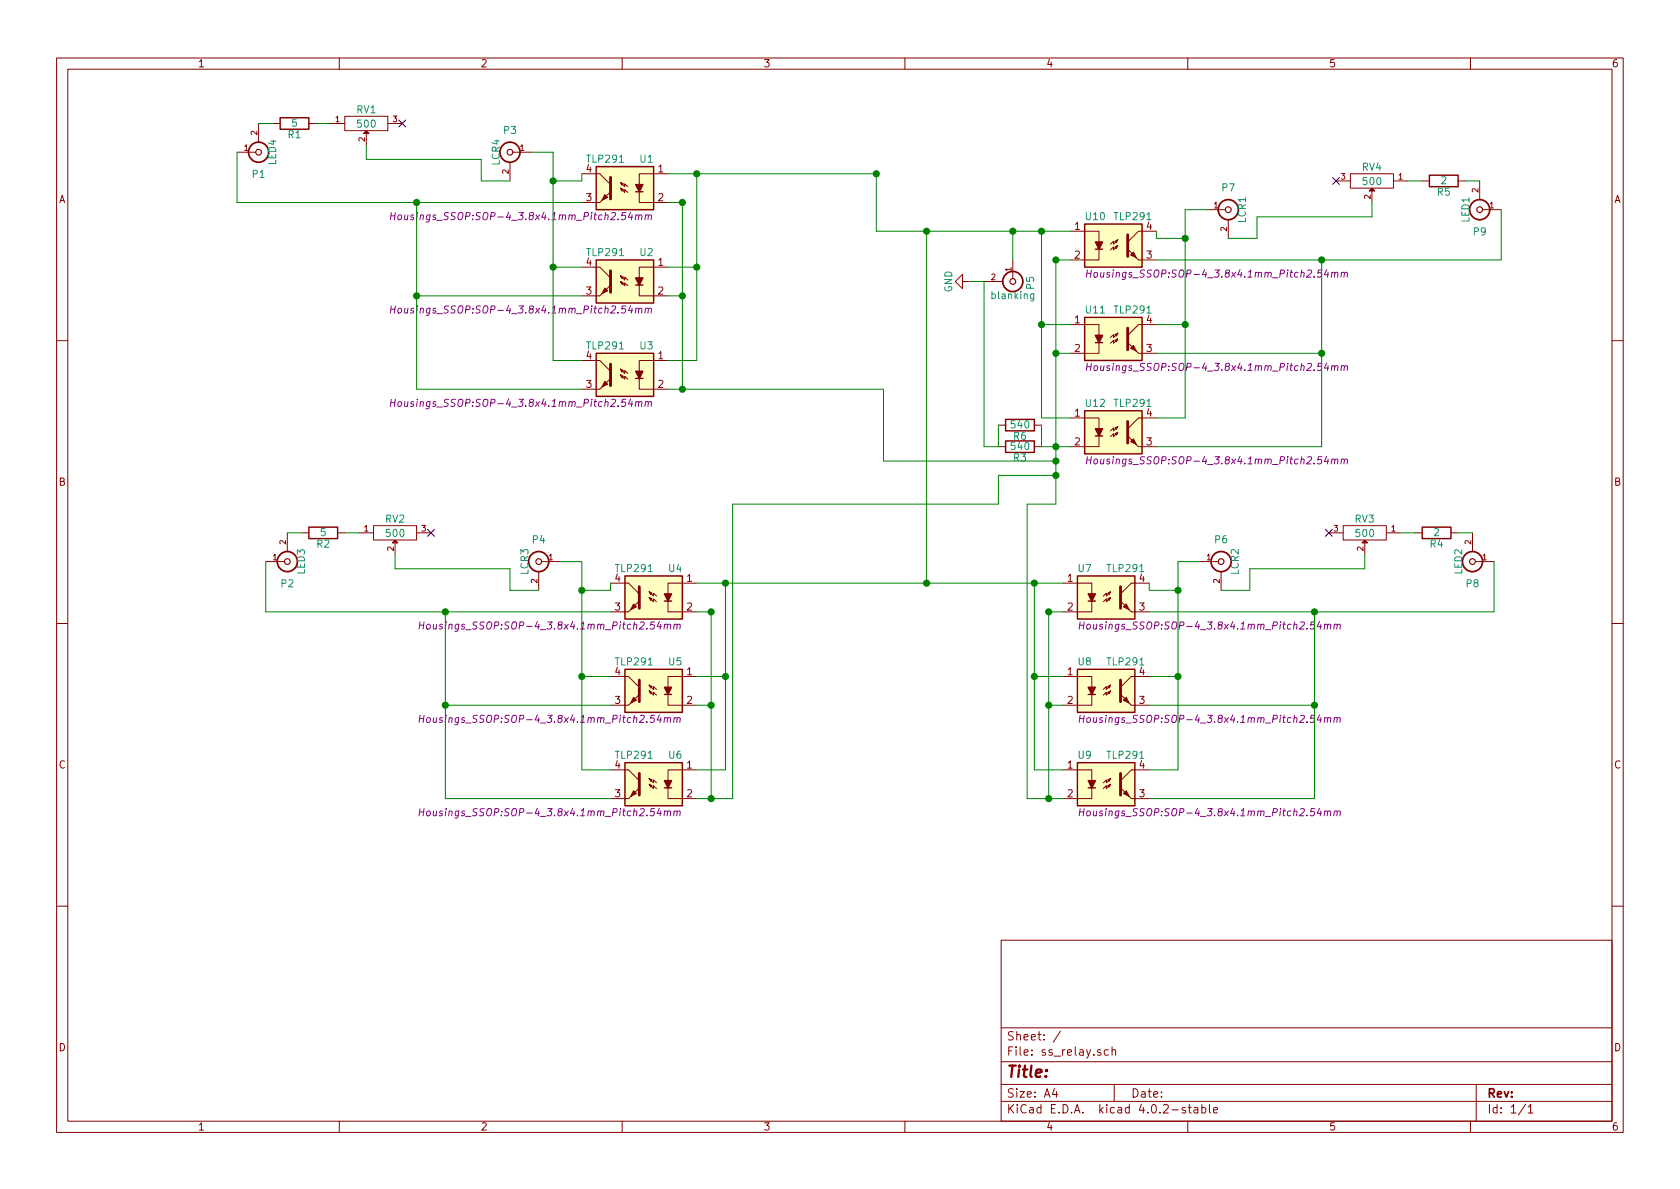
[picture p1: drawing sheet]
EESchema Schematic File Version 4
LIBS:ss_relay-cache
EELAYER 26 0
EELAYER END
$Descr A4 11693 8268
encoding utf-8
Sheet 1 1
Title ""
Date ""
Rev ""
Comp ""
Comment1 ""
Comment2 ""
Comment3 ""
Comment4 ""
$EndDescr
$Comp
L ss_relay-rescue:R R3
U 1 1
P 7100 3100
F 0 "R3" V 7180 3100 50  0000 C CNN
F 1 "540" V 7100 3100 50  0000 C CNN
F 2 "Resistors_ThroughHole:R_Axial_DIN0309_L9.0mm_D3.2mm_P15.24mm_Horizontal" V 7030 3100 50  0001 C CNN
F 3 "" H 7100 3100 50  0000 C CNN
	1    7100 3100
	0    1    1    0   
$EndComp
$Comp
L ss_relay-rescue:TLP291 U10
U 1 1
P 7750 1700
F 0 "U10" H 7550 1900 50  0000 L CNN
F 1 "TLP291" H 7750 1900 50  0000 L CNN
F 2 "Housings_SSOP:SOP-4_3.8x4.1mm_Pitch2.54mm" H 7550 1500 50  0000 L CIN
F 3 "" H 7750 1700 50  0000 L CNN
	1    7750 1700
	1    0    0    -1  
$EndComp
$Comp
L ss_relay-rescue:TLP291 U11
U 1 1
P 7750 2350
F 0 "U11" H 7550 2550 50  0000 L CNN
F 1 "TLP291" H 7750 2550 50  0000 L CNN
F 2 "Housings_SSOP:SOP-4_3.8x4.1mm_Pitch2.54mm" H 7550 2150 50  0000 L CIN
F 3 "" H 7750 2350 50  0000 L CNN
	1    7750 2350
	1    0    0    -1  
$EndComp
$Comp
L ss_relay-rescue:TLP291 U12
U 1 1
P 7750 3000
F 0 "U12" H 7550 3200 50  0000 L CNN
F 1 "TLP291" H 7750 3200 50  0000 L CNN
F 2 "Housings_SSOP:SOP-4_3.8x4.1mm_Pitch2.54mm" H 7550 2800 50  0000 L CIN
F 3 "" H 7750 3000 50  0000 L CNN
	1    7750 3000
	1    0    0    -1  
$EndComp
$Comp
L ss_relay-rescue:BNC P5
U 1 1
P 7050 1950
F 0 "P5" H 7060 2070 50  0000 C CNN
F 1 "blanking" V 7150 1950 50  0000 C CNN
F 2 "Sockets_BNC:BNC_Socket_TYCO-AMP_LargePads" H 7050 1950 50  0001 C CNN
F 3 "" H 7050 1950 50  0000 C CNN
	1    7050 1950
	0    1    1    0   
$EndComp
$Comp
L power:GND #PWR01
U 1 1
P 6750 1950
F 0 "#PWR01" H 6750 1700 50  0001 C CNN
F 1 "GND" H 6750 1800 50  0000 C CNN
F 2 "" H 6750 1950 50  0000 C CNN
F 3 "" H 6750 1950 50  0000 C CNN
	1    6750 1950
	0    1    1    0   
$EndComp
$Comp
L ss_relay-rescue:BNC P9
U 1 1
P 10300 1450
F 0 "P9" H 10300 1600 50  0000 C CNN
F 1 "LED1" V 10400 1450 50  0000 C CNN
F 2 "Sockets_BNC:BNC_Socket_TYCO-AMP_LargePads" H 10300 1450 50  0001 C CNN
F 3 "" H 10300 1450 50  0000 C CNN
	1    10300 1450
	-1   0    0    1   
$EndComp
$Comp
L ss_relay-rescue:R R5
U 1 1
P 10050 1250
F 0 "R5" V 10130 1250 50  0000 C CNN
F 1 "2" V 10050 1250 50  0000 C CNN
F 2 "Resistors_ThroughHole:R_Axial_Power_L50.0mm_W9.0mm_P60.96mm" V 9980 1250 50  0001 C CNN
F 3 "" H 10050 1250 50  0000 C CNN
	1    10050 1250
	0    1    1    0   
$EndComp
$Comp
L ss_relay-rescue:POT RV4
U 1 1
P 9550 1250
F 0 "RV4" H 9550 1150 50  0000 C CNN
F 1 "500" H 9550 1250 50  0000 C CNN
F 2 "Potentiometers:Potentiometer_Alps_RK163_Single_Vertical" H 9550 1250 50  0001 C CNN
F 3 "" H 9550 1250 50  0000 C CNN
	1    9550 1250
	-1   0    0    1   
$EndComp
$Comp
L ss_relay-rescue:BNC P7
U 1 1
P 8550 1450
F 0 "P7" H 8550 1600 50  0000 C CNN
F 1 "LCR1" V 8650 1450 50  0000 C CNN
F 2 "Sockets_BNC:BNC_Socket_TYCO-AMP_LargePads" H 8550 1450 50  0001 C CNN
F 3 "" H 8550 1450 50  0000 C CNN
	1    8550 1450
	1    0    0    -1  
$EndComp
NoConn ~ 9300 1250
$Comp
L ss_relay-rescue:TLP291 U7
U 1 1
P 7700 4150
F 0 "U7" H 7500 4350 50  0000 L CNN
F 1 "TLP291" H 7700 4350 50  0000 L CNN
F 2 "Housings_SSOP:SOP-4_3.8x4.1mm_Pitch2.54mm" H 7500 3950 50  0000 L CIN
F 3 "" H 7700 4150 50  0000 L CNN
	1    7700 4150
	1    0    0    -1  
$EndComp
$Comp
L ss_relay-rescue:TLP291 U8
U 1 1
P 7700 4800
F 0 "U8" H 7500 5000 50  0000 L CNN
F 1 "TLP291" H 7700 5000 50  0000 L CNN
F 2 "Housings_SSOP:SOP-4_3.8x4.1mm_Pitch2.54mm" H 7500 4600 50  0000 L CIN
F 3 "" H 7700 4800 50  0000 L CNN
	1    7700 4800
	1    0    0    -1  
$EndComp
$Comp
L ss_relay-rescue:TLP291 U9
U 1 1
P 7700 5450
F 0 "U9" H 7500 5650 50  0000 L CNN
F 1 "TLP291" H 7700 5650 50  0000 L CNN
F 2 "Housings_SSOP:SOP-4_3.8x4.1mm_Pitch2.54mm" H 7500 5250 50  0000 L CIN
F 3 "" H 7700 5450 50  0000 L CNN
	1    7700 5450
	1    0    0    -1  
$EndComp
$Comp
L ss_relay-rescue:BNC P8
U 1 1
P 10250 3900
F 0 "P8" H 10250 4050 50  0000 C CNN
F 1 "LED2" V 10350 3900 50  0000 C CNN
F 2 "Sockets_BNC:BNC_Socket_TYCO-AMP_LargePads" H 10250 3900 50  0001 C CNN
F 3 "" H 10250 3900 50  0000 C CNN
	1    10250 3900
	-1   0    0    1   
$EndComp
$Comp
L ss_relay-rescue:R R4
U 1 1
P 10000 3700
F 0 "R4" V 10080 3700 50  0000 C CNN
F 1 "2" V 10000 3700 50  0000 C CNN
F 2 "Resistors_ThroughHole:R_Axial_Power_L50.0mm_W9.0mm_P60.96mm" V 9930 3700 50  0001 C CNN
F 3 "" H 10000 3700 50  0000 C CNN
	1    10000 3700
	0    1    1    0   
$EndComp
$Comp
L ss_relay-rescue:POT RV3
U 1 1
P 9500 3700
F 0 "RV3" H 9500 3600 50  0000 C CNN
F 1 "500" H 9500 3700 50  0000 C CNN
F 2 "Potentiometers:Potentiometer_Alps_RK163_Single_Vertical" H 9500 3700 50  0001 C CNN
F 3 "" H 9500 3700 50  0000 C CNN
	1    9500 3700
	-1   0    0    1   
$EndComp
$Comp
L ss_relay-rescue:BNC P6
U 1 1
P 8500 3900
F 0 "P6" H 8500 4050 50  0000 C CNN
F 1 "LCR2" V 8600 3900 50  0000 C CNN
F 2 "Sockets_BNC:BNC_Socket_TYCO-AMP_LargePads" H 8500 3900 50  0001 C CNN
F 3 "" H 8500 3900 50  0000 C CNN
	1    8500 3900
	1    0    0    -1  
$EndComp
NoConn ~ 9250 3700
$Comp
L ss_relay-rescue:TLP291 U4
U 1 1
P 4550 4150
F 0 "U4" H 4350 4350 50  0000 L CNN
F 1 "TLP291" H 4550 4350 50  0000 L CNN
F 2 "Housings_SSOP:SOP-4_3.8x4.1mm_Pitch2.54mm" H 4350 3950 50  0000 L CIN
F 3 "" H 4550 4150 50  0000 L CNN
	1    4550 4150
	-1   0    0    -1  
$EndComp
$Comp
L ss_relay-rescue:TLP291 U5
U 1 1
P 4550 4800
F 0 "U5" H 4350 5000 50  0000 L CNN
F 1 "TLP291" H 4550 5000 50  0000 L CNN
F 2 "Housings_SSOP:SOP-4_3.8x4.1mm_Pitch2.54mm" H 4350 4600 50  0000 L CIN
F 3 "" H 4550 4800 50  0000 L CNN
	1    4550 4800
	-1   0    0    -1  
$EndComp
$Comp
L ss_relay-rescue:TLP291 U6
U 1 1
P 4550 5450
F 0 "U6" H 4350 5650 50  0000 L CNN
F 1 "TLP291" H 4550 5650 50  0000 L CNN
F 2 "Housings_SSOP:SOP-4_3.8x4.1mm_Pitch2.54mm" H 4350 5250 50  0000 L CIN
F 3 "" H 4550 5450 50  0000 L CNN
	1    4550 5450
	-1   0    0    -1  
$EndComp
$Comp
L ss_relay-rescue:BNC P2
U 1 1
P 2000 3900
F 0 "P2" H 2000 4050 50  0000 C CNN
F 1 "LED3" V 2100 3900 50  0000 C CNN
F 2 "Sockets_BNC:BNC_Socket_TYCO-AMP_LargePads" H 2000 3900 50  0001 C CNN
F 3 "" H 2000 3900 50  0000 C CNN
	1    2000 3900
	1    0    0    1   
$EndComp
$Comp
L ss_relay-rescue:R R2
U 1 1
P 2250 3700
F 0 "R2" V 2330 3700 50  0000 C CNN
F 1 "5" V 2250 3700 50  0000 C CNN
F 2 "Resistors_ThroughHole:R_Axial_Power_L50.0mm_W9.0mm_P60.96mm" V 2180 3700 50  0001 C CNN
F 3 "" H 2250 3700 50  0000 C CNN
	1    2250 3700
	0    -1   1    0   
$EndComp
$Comp
L ss_relay-rescue:POT RV2
U 1 1
P 2750 3700
F 0 "RV2" H 2750 3600 50  0000 C CNN
F 1 "500" H 2750 3700 50  0000 C CNN
F 2 "Potentiometers:Potentiometer_Alps_RK163_Single_Vertical" H 2750 3700 50  0001 C CNN
F 3 "" H 2750 3700 50  0000 C CNN
	1    2750 3700
	1    0    0    1   
$EndComp
$Comp
L ss_relay-rescue:BNC P4
U 1 1
P 3750 3900
F 0 "P4" H 3750 4050 50  0000 C CNN
F 1 "LCR3" V 3850 3900 50  0000 C CNN
F 2 "Sockets_BNC:BNC_Socket_TYCO-AMP_LargePads" H 3750 3900 50  0001 C CNN
F 3 "" H 3750 3900 50  0000 C CNN
	1    3750 3900
	-1   0    0    -1  
$EndComp
NoConn ~ 3000 3700
$Comp
L ss_relay-rescue:TLP291 U1
U 1 1
P 4350 1300
F 0 "U1" H 4150 1500 50  0000 L CNN
F 1 "TLP291" H 4350 1500 50  0000 L CNN
F 2 "Housings_SSOP:SOP-4_3.8x4.1mm_Pitch2.54mm" H 4150 1100 50  0000 L CIN
F 3 "" H 4350 1300 50  0000 L CNN
	1    4350 1300
	-1   0    0    -1  
$EndComp
$Comp
L ss_relay-rescue:TLP291 U2
U 1 1
P 4350 1950
F 0 "U2" H 4150 2150 50  0000 L CNN
F 1 "TLP291" H 4350 2150 50  0000 L CNN
F 2 "Housings_SSOP:SOP-4_3.8x4.1mm_Pitch2.54mm" H 4150 1750 50  0000 L CIN
F 3 "" H 4350 1950 50  0000 L CNN
	1    4350 1950
	-1   0    0    -1  
$EndComp
$Comp
L ss_relay-rescue:TLP291 U3
U 1 1
P 4350 2600
F 0 "U3" H 4150 2800 50  0000 L CNN
F 1 "TLP291" H 4350 2800 50  0000 L CNN
F 2 "Housings_SSOP:SOP-4_3.8x4.1mm_Pitch2.54mm" H 4150 2400 50  0000 L CIN
F 3 "" H 4350 2600 50  0000 L CNN
	1    4350 2600
	-1   0    0    -1  
$EndComp
$Comp
L ss_relay-rescue:BNC P1
U 1 1
P 1800 1050
F 0 "P1" H 1800 1200 50  0000 C CNN
F 1 "LED4" V 1900 1050 50  0000 C CNN
F 2 "Sockets_BNC:BNC_Socket_TYCO-AMP_LargePads" H 1800 1050 50  0001 C CNN
F 3 "" H 1800 1050 50  0000 C CNN
	1    1800 1050
	1    0    0    1   
$EndComp
$Comp
L ss_relay-rescue:R R1
U 1 1
P 2050 850
F 0 "R1" V 2130 850 50  0000 C CNN
F 1 "5" V 2050 850 50  0000 C CNN
F 2 "Resistors_ThroughHole:R_Axial_Power_L50.0mm_W9.0mm_P60.96mm" V 1980 850 50  0001 C CNN
F 3 "" H 2050 850 50  0000 C CNN
	1    2050 850 
	0    -1   1    0   
$EndComp
$Comp
L ss_relay-rescue:POT RV1
U 1 1
P 2550 850
F 0 "RV1" H 2550 750 50  0000 C CNN
F 1 "500" H 2550 850 50  0000 C CNN
F 2 "Potentiometers:Potentiometer_Alps_RK163_Single_Vertical" H 2550 850 50  0001 C CNN
F 3 "" H 2550 850 50  0000 C CNN
	1    2550 850 
	1    0    0    1   
$EndComp
$Comp
L ss_relay-rescue:BNC P3
U 1 1
P 3550 1050
F 0 "P3" H 3550 1200 50  0000 C CNN
F 1 "LCR4" V 3650 1050 50  0000 C CNN
F 2 "Sockets_BNC:BNC_Socket_TYCO-AMP_LargePads" H 3550 1050 50  0001 C CNN
F 3 "" H 3550 1050 50  0000 C CNN
	1    3550 1050
	-1   0    0    -1  
$EndComp
NoConn ~ 2800 850 
$Comp
L ss_relay-rescue:R R6
U 1 1
P 7100 2950
F 0 "R6" V 7180 2950 50  0000 C CNN
F 1 "540" V 7100 2950 50  0000 C CNN
F 2 "Resistors_ThroughHole:R_Axial_DIN0309_L9.0mm_D3.2mm_P15.24mm_Horizontal" V 7030 2950 50  0001 C CNN
F 3 "" H 7100 2950 50  0000 C CNN
	1    7100 2950
	0    1    1    0   
$EndComp
Wire Wire Line
	9200 3100 8050 3100
Connection ~ 8250 2250
Wire Wire Line
	8250 2900 8050 2900
Connection ~ 8250 1650
Wire Wire Line
	8250 2250 8050 2250
Wire Wire Line
	8250 1450 8250 1650
Wire Wire Line
	9200 1800 9200 2450
Wire Wire Line
	8050 1800 9200 1800
Wire Wire Line
	8050 1650 8050 1600
Wire Wire Line
	7350 1800 7450 1800
Connection ~ 7250 1600
Connection ~ 7350 3100
Connection ~ 7350 2450
Wire Wire Line
	7350 2450 7450 2450
Wire Wire Line
	7350 1800 7350 2450
Connection ~ 7250 2250
Wire Wire Line
	7250 2250 7450 2250
Wire Wire Line
	7250 1600 7250 2250
Wire Wire Line
	7250 2900 7450 2900
Wire Wire Line
	7050 1600 7050 1800
Wire Wire Line
	6100 1600 6450 1600
Wire Wire Line
	7250 3100 7350 3100
Wire Wire Line
	6950 3100 6850 3100
Wire Wire Line
	6850 3100 6850 1950
Wire Wire Line
	6850 1950 6750 1950
Wire Wire Line
	8050 1650 8250 1650
Wire Wire Line
	8250 1450 8400 1450
Wire Wire Line
	8750 1500 8750 1650
Wire Wire Line
	8750 1650 8550 1650
Wire Wire Line
	9550 1500 9550 1400
Wire Wire Line
	9800 1250 9900 1250
Wire Wire Line
	8750 1500 9550 1500
Wire Wire Line
	10200 1250 10300 1250
Wire Wire Line
	10450 1800 10450 1450
Connection ~ 9200 1800
Wire Wire Line
	9200 2450 8050 2450
Connection ~ 9200 2450
Wire Wire Line
	9150 5550 8000 5550
Connection ~ 8200 4700
Wire Wire Line
	8200 5350 8000 5350
Connection ~ 8200 4100
Wire Wire Line
	8200 4700 8000 4700
Wire Wire Line
	8200 3900 8200 4100
Wire Wire Line
	9150 4250 9150 4900
Wire Wire Line
	8000 4250 9150 4250
Wire Wire Line
	8000 4100 8000 4050
Wire Wire Line
	7300 4250 7400 4250
Connection ~ 7300 5550
Connection ~ 7300 4900
Wire Wire Line
	7300 4900 7400 4900
Wire Wire Line
	7300 4250 7300 4900
Wire Wire Line
	7200 4700 7400 4700
Wire Wire Line
	7200 5350 7400 5350
Wire Wire Line
	7150 5550 7300 5550
Wire Wire Line
	8000 4100 8200 4100
Wire Wire Line
	8200 3900 8350 3900
Wire Wire Line
	8700 3950 8700 4100
Wire Wire Line
	8700 4100 8500 4100
Wire Wire Line
	9500 3950 9500 3850
Wire Wire Line
	9750 3700 9850 3700
Wire Wire Line
	8700 3950 9500 3950
Wire Wire Line
	10150 3700 10250 3700
Wire Wire Line
	10400 4250 10400 3900
Connection ~ 9150 4250
Wire Wire Line
	9150 4900 8000 4900
Connection ~ 9150 4900
Wire Wire Line
	6450 1600 6450 4050
Connection ~ 7050 1600
Wire Wire Line
	7200 4050 7200 4700
Connection ~ 7200 4050
Connection ~ 7200 4700
Wire Wire Line
	7150 5550 7150 3500
Wire Wire Line
	7150 3500 7350 3500
Wire Wire Line
	3100 5550 4250 5550
Connection ~ 4050 4700
Wire Wire Line
	4050 5350 4250 5350
Connection ~ 4050 4100
Wire Wire Line
	4050 4700 4250 4700
Wire Wire Line
	4050 3900 4050 4100
Wire Wire Line
	3100 4250 3100 4900
Wire Wire Line
	4250 4250 3100 4250
Wire Wire Line
	4250 4100 4250 4050
Wire Wire Line
	4950 4250 4850 4250
Connection ~ 4950 5550
Connection ~ 4950 4900
Wire Wire Line
	4950 4900 4850 4900
Wire Wire Line
	4950 4250 4950 4900
Wire Wire Line
	5050 4700 4850 4700
Wire Wire Line
	5050 5350 4850 5350
Wire Wire Line
	5100 5550 4950 5550
Wire Wire Line
	4250 4100 4050 4100
Wire Wire Line
	4050 3900 3900 3900
Wire Wire Line
	3550 3950 3550 4100
Wire Wire Line
	3550 4100 3750 4100
Wire Wire Line
	2750 3950 2750 3850
Wire Wire Line
	2500 3700 2400 3700
Wire Wire Line
	3550 3950 2750 3950
Wire Wire Line
	2100 3700 2000 3700
Wire Wire Line
	1850 4250 1850 3900
Connection ~ 3100 4250
Wire Wire Line
	3100 4900 4250 4900
Connection ~ 3100 4900
Wire Wire Line
	5050 4050 5050 4700
Connection ~ 5050 4050
Connection ~ 5050 4700
Wire Wire Line
	5100 5550 5100 3500
Wire Wire Line
	5100 3500 6950 3500
Wire Wire Line
	6950 3500 6950 3300
Wire Wire Line
	6950 3300 7350 3300
Connection ~ 7350 3300
Wire Wire Line
	2900 2700 4050 2700
Connection ~ 3850 1850
Wire Wire Line
	3850 2500 4050 2500
Connection ~ 3850 1250
Wire Wire Line
	3850 1850 4050 1850
Wire Wire Line
	3850 1050 3850 1250
Wire Wire Line
	2900 1400 2900 2050
Wire Wire Line
	4050 1400 2900 1400
Wire Wire Line
	4050 1250 4050 1200
Wire Wire Line
	4750 1400 4650 1400
Connection ~ 4750 2700
Connection ~ 4750 2050
Wire Wire Line
	4750 2050 4650 2050
Wire Wire Line
	4750 1400 4750 2050
Wire Wire Line
	4850 1850 4650 1850
Wire Wire Line
	4850 2500 4650 2500
Wire Wire Line
	4650 2700 4750 2700
Wire Wire Line
	4050 1250 3850 1250
Wire Wire Line
	3850 1050 3700 1050
Wire Wire Line
	3350 1100 3350 1250
Wire Wire Line
	3350 1250 3550 1250
Wire Wire Line
	2550 1100 2550 1000
Wire Wire Line
	2300 850  2200 850 
Wire Wire Line
	3350 1100 2550 1100
Wire Wire Line
	1900 850  1800 850 
Wire Wire Line
	1650 1400 1650 1050
Connection ~ 2900 1400
Wire Wire Line
	2900 2050 4050 2050
Connection ~ 2900 2050
Wire Wire Line
	4850 1200 4850 1850
Connection ~ 4850 1200
Connection ~ 4850 1850
Wire Wire Line
	4850 4050 5050 4050
Connection ~ 6450 4050
Wire Wire Line
	6100 1200 6100 1600
Connection ~ 6450 1600
Wire Wire Line
	4650 1200 4850 1200
Wire Wire Line
	6150 2700 6150 3200
Wire Wire Line
	6150 3200 7350 3200
Connection ~ 7350 3200
Wire Wire Line
	7250 2950 7250 3100
Wire Wire Line
	6950 2950 6950 3100
Wire Wire Line
	8250 2250 8250 2900
Wire Wire Line
	8250 1650 8250 2250
Wire Wire Line
	7250 1600 7450 1600
Wire Wire Line
	7350 3100 7350 3200
Wire Wire Line
	7350 3100 7450 3100
Wire Wire Line
	7350 2450 7350 3100
Wire Wire Line
	7250 2250 7250 2900
Wire Wire Line
	9200 1800 10450 1800
Wire Wire Line
	9200 2450 9200 3100
Wire Wire Line
	8200 4700 8200 5350
Wire Wire Line
	8200 4100 8200 4700
Wire Wire Line
	7300 5550 7400 5550
Wire Wire Line
	7300 4900 7300 5550
Wire Wire Line
	9150 4250 10400 4250
Wire Wire Line
	9150 4900 9150 5550
Wire Wire Line
	7050 1600 7250 1600
Wire Wire Line
	7200 4050 7400 4050
Wire Wire Line
	7200 4700 7200 5350
Wire Wire Line
	4050 4700 4050 5350
Wire Wire Line
	4050 4100 4050 4700
Wire Wire Line
	4950 5550 4850 5550
Wire Wire Line
	4950 4900 4950 5550
Wire Wire Line
	3100 4250 1850 4250
Wire Wire Line
	3100 4900 3100 5550
Wire Wire Line
	5050 4050 6450 4050
Wire Wire Line
	5050 4700 5050 5350
Wire Wire Line
	7350 3300 7350 3500
Wire Wire Line
	3850 1850 3850 2500
Wire Wire Line
	3850 1250 3850 1850
Wire Wire Line
	4750 2700 6150 2700
Wire Wire Line
	4750 2050 4750 2700
Wire Wire Line
	2900 1400 1650 1400
Wire Wire Line
	2900 2050 2900 2700
Wire Wire Line
	4850 1200 6100 1200
Wire Wire Line
	4850 1850 4850 2500
Wire Wire Line
	6450 4050 7200 4050
Wire Wire Line
	6450 1600 7050 1600
Wire Wire Line
	7350 3200 7350 3300
$EndSCHEMATC
